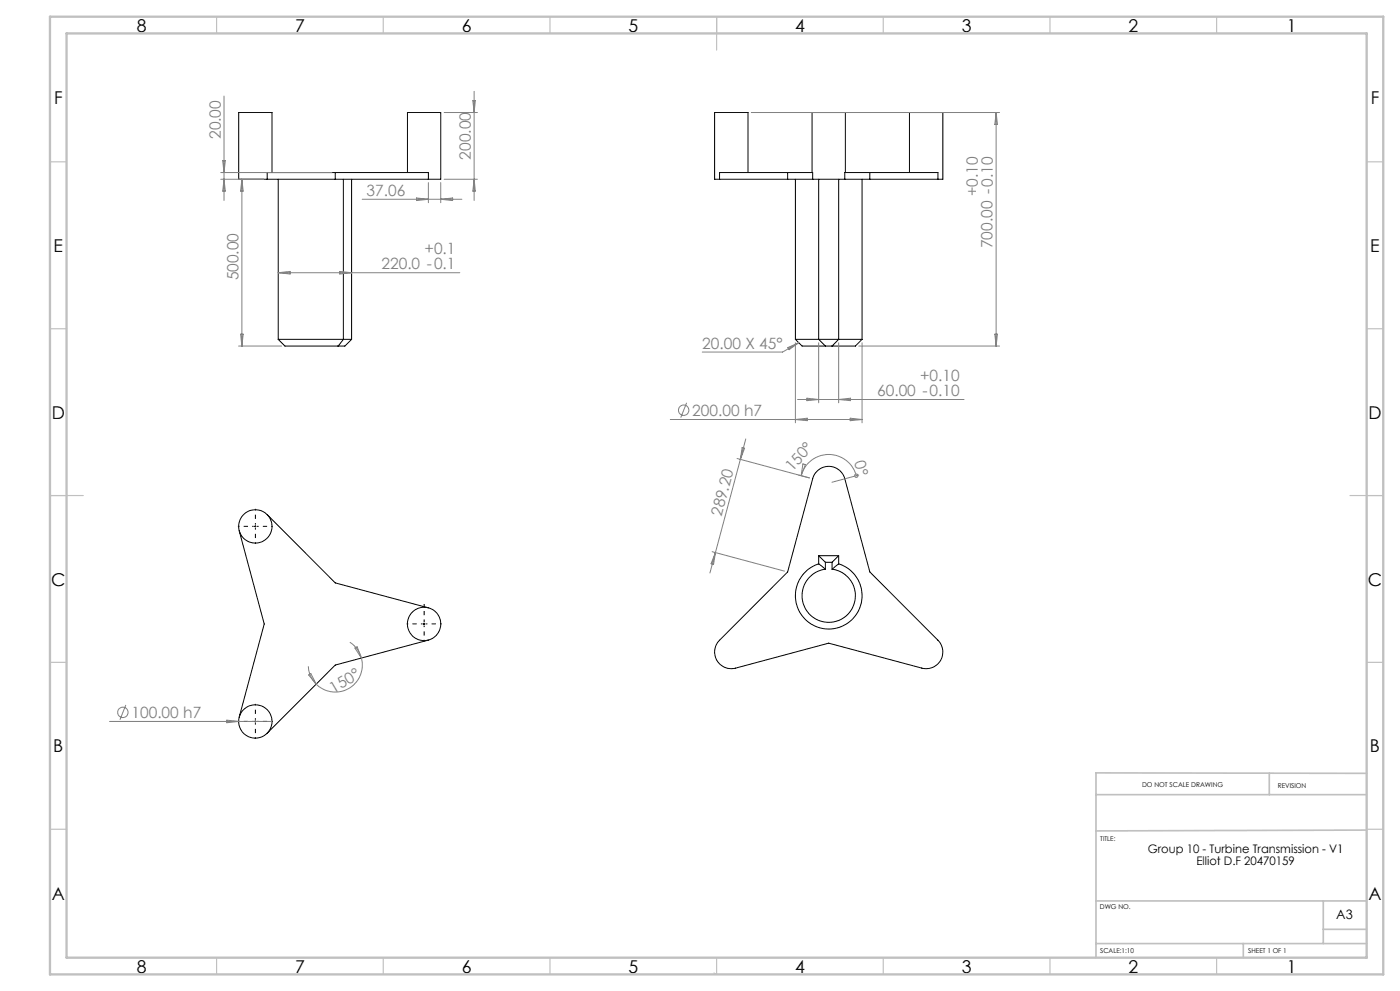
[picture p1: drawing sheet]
<svg xmlns="http://www.w3.org/2000/svg" width="420mm" height="297mm" viewBox="0 0 420 297" stroke-linecap="round" stroke-linejoin="round" font-family="sans-serif">
<g fill="none" stroke="#000" stroke-width=".3">
<path d="M80.2 53.7v-2h48.3v2M80.2 53.7h48.3M81.6 51.7v-18h-10v20h8.6M83.5 53.7v48M100.6 51.7v2M103 53.7v48M105.5 53.7v48M122.2 51.7v-18h10v20h-3.7M215.9 53.7v-2h27.9v2M215.9 53.7h27.9M224.4 51.7v-18h-10v20h1.5M236.3 51.7v2"/>
<path d="M238.6 53.7v48M243.6 51.7v-18h10v18M243.8 53.7h9.6M245.6 53.7v48M251.6 53.7v48M253.4 53.7v-2h28v2M253.4 53.7h28M258.6 53.7v48M260.9 51.7v2M272.8 51.7v-18h10.1v20h-1.5M83.5 101.7h19.5M83.5 101.7l2 2h15.9"/>
<path d="M103 101.7l-1.6 2M103 101.7h2.5M105.5 101.7l-2 2h-2.1M238.6 101.7h7M238.6 101.7l2 2h7M245.6 101.7h6M245.6 101.7l2 2M247.6 103.7h2M251.6 101.7h7M251.6 101.7l-2 2M258.6 101.7l-2 2h-7M71.8 159.1l7.5 27.9-7.5 27.9"/>
<path d="M76.3 157.8h.5M76.6 157.5v.5M80.2 154.2l20.4 20.5 27.9 7.5M245.3 141a5 5 0 0 1 8.1 2.5l7.5 27.9 20.5 20.5a5 5 0 0 1 .8 6 5 5 0 0 1-5.7 2.3l-27.9-7.4-27.9 7.4a5 5 0 0 1-5.6-2.3 5 5 0 0 1 .8-6l20.4-20.5 7.6-28.3 .6-1.1zM245.6 169a10 10 0 0 0-5.1 15.4 10 10 0 0 0 16.2 0 10 10 0 0 0-5.1-15.4M245.6 169l2 1.6M245.6 166.5v2.5M245.6 166.5l2 2M245.6 166.5h6M247.6 170.6a8 8 0 0 0-5.7 12.2 8 8 0 0 0 13.5 0 8 8 0 0 0-5.8-12.2M247.6 168.5v2.1M247.6 168.5h2"/>
<path d="M249.6 168.5v2.1M251.6 169l-2 1.6M251.6 166.5v2.5M251.6 166.5l-2 2M127 187h.5M127.2 186.8v.5M128.5 191.8l-27.9 7.5-20.4 20.4M76.3 216.2h.5M76.6 216v.5"/>
<circle cx="76.6" cy="157.8" r="5"/>
<circle cx="127.2" cy="187" r="5"/>
<circle cx="76.6" cy="216.2" r="5"/>
</g>
<g fill="none" stroke="#808080" stroke-width=".3">
<path d="M67.2 28.8v31.3M133.2 33.7h10M141.9 30.2h.7l-.4 3.5zM142.2 27.4v32.7M225.4 33.7h74.5M298.8 33.7v70M298.8 33.7l.4 3.6h-.8zM66.2 53.7h12.9M66.2 51.7h33.4M66.8 48.2h.8l-.4 3.5zM67.2 53.7l.4 3.6h-.8zM72.6 53.7l.4 3.6h-.8z"/>
<path d="M72.6 53.7v50M108.7 59.7h29.9M125 59.3l3.5 .4-3.5 .4zM128.5 54.7v6M132.2 54.7v6M132.2 59.7l3.6-.4v.8zM133.2 53.7h10M142.2 53.7l.4 3.6h-.7zM83.5 81.7h54.4M83.5 81.7l3.5-.4v.8zM101.9 81.3l3.6 .4-3.6 .4zM71.6 103.7h12.9"/>
<path d="M72.2 100.2h.8l-.4 3.5zM236.4 104.2l3.2-1.5-2.9 2.1zM238.6 102.7v24M239.3 119.7h49.9M239.6 102.7l-4.8 2.8h-24.1M242.1 119.3l3.5 .4-3.5 .4zM245.6 102.7v18M251.6 102.7v18M251.6 119.7l3.6-.4v.8zM257.6 103.7h42.3M258.6 102.7v24M298.4 100.2h.8l-.4 3.5z"/>
<path d="M201.1 125.7h57.5M206 120.7l-1.8 4.5M221.1 137.4l21.7 5.8-3.2-.8M222.1 137.7l-7.5 27.9M222.6 134.1l.8 .2-1.3 3.4zM223.7 131.5l-1.6 6.2M238.6 125.7l3.6-.4v.8zM240.9 139l.7 .2-1.3 3.4zM255.1 125.3l3.5 .4-3.5 .4zM240.3 142.6a8.6 8.6 0 0 1 8.3-6.4 8.6 8.6 0 0 1 8.3 6.4M256.9 142.6h.1M257.6 142.4l-8 2.1"/>
<path d="M213.6 165.3l21.7 5.9M214.6 165.6l-1.6 6.1M214.6 165.6l-.5 3.6-.8-.3zM92.5 199.7l.5 2.5 .8 1.5 1.1 1.3M105 192.5l2.1 2 1.3 2.7M106.5 194.2l.6-.4 1.3 3.4zM108.4 197.2a8.1 8.1 0 0 1-3.8 9.1 8.1 8.1 0 0 1-9.7-1.3M32.8 216.2h48.8M37.7 211.3l-1.7 4.4M68.1 215.8l3.5 .4-3.5 .4zM92.6 202.3l.6-.4 1.7 3.1z"/>
<circle cx="205.1" cy="122.9" r="1.55"/>
<circle cx="256.9" cy="142.6" r=".51"/>
<circle cx="36.9" cy="213.5" r="1.55"/>
</g>
<path d="M127.2 186.5v-5.5" fill="none" stroke="#000" stroke-width=".3" stroke-dasharray="15.2 1.3 1.3 1.3" stroke-dashoffset="14.4" stroke-linecap="butt"/>
<path d="M76.1 157.7h-4.7M76.6 157.2v-4.7M76.6 158.2v4.8M77.1 157.7h4.8M126.7 187h-4.7M127.2 187.5v4.7M127.7 187h4.8M76.1 216.2h-4.7M76.6 215.7v-4.7M76.6 216.7v4.8M77.1 216.2h4.8" fill="none" stroke="#000" stroke-width=".3" stroke-dasharray="15.2 1.3 1.3 1.3" stroke-dashoffset="14.8" stroke-linecap="butt"/>
<g fill="none" stroke="#c0c0c0" stroke-width=".35">
<path d="M65 5v5M115 5v5M165 5v5M215 5v10M265 5v5M315 5v5M365 5v5M15 48.5h5M410 48.5h5M15 98.5h5M410 98.5h5M15 148.5h10"/>
<path d="M405 148.5h10M15 198.5h5M410 198.5h5M15 248.5h5M410 248.5h5M65 287v5M115 287v5M165 287v5M215 287v5l-.8-.4M265 287v5M315 287v5M365 287v5"/>
</g>
<path d="M328.8 238.2h81.2M380.8 231.8v6.4M410 231.8l-81.2-.2v55.4M410 248.8l-81.2 .2M328.8 270h81.2M397 270v12.8M397 278.5h13M328.8 282.8h81.2M373 282.8v4.2" fill="none" stroke="#c0c0c0" stroke-width=".5"/>
<path d="M15 5h400v287h-400zM20 10h390v277h-390z" fill="none" stroke="#c0c0c0" stroke-width=".7"/>
<g font-size="5.3">
<text x="41" y="9.5">8</text>
<text x="88.5" y="9.5">7</text>
<text x="138.5" y="9.5">6</text>
<text x="188.5" y="9.5">5</text>
<text x="238.5" y="9.5">4</text>
<text x="288.5" y="9.5">3</text>
<text x="338.5" y="9.5">2</text>
<text x="386" y="9.5">1</text>
<text x="16.2" y="31.2">F</text>
<text x="411.2" y="31.2">F</text>
<text x="16.1" y="75.5">E</text>
<text x="411.1" y="75.5">E</text>
<text x="15.5" y="125.5">D</text>
<text x="410.5" y="125.5">D</text>
<text x="15.4" y="175.5">C</text>
<text x="410.4" y="175.5">C</text>
<text x="16" y="225.5">B</text>
<text x="411" y="225.5">B</text>
<text x="15.5" y="269.7">A</text>
<text x="410.5" y="269.7">A</text>
<text x="41" y="291.5">8</text>
<text x="88.5" y="291.5">7</text>
<text x="138.5" y="291.5">6</text>
<text x="188.5" y="291.5">5</text>
<text x="238.5" y="291.5">4</text>
<text x="288.5" y="291.5">3</text>
<text x="338.5" y="291.5">2</text>
<text x="386" y="291.5">1</text>
</g>
<g font-size="4.7" fill="#808080">
<text x="66.2" y="41.7" transform="rotate(-90 66.2 41.7)">20.00</text>
<text x="141.2" y="47.8" transform="rotate(-90 141.2 47.8)">200.00</text>
<text x="110" y="58.7">37.06</text>
<text x="293.3" y="58.9" transform="rotate(-90 293.3 58.9)">+0.10</text>
<text x="127.4" y="76.2">+0.1</text>
<text x="297.8" y="74.4" transform="rotate(-90 297.8 74.4)">700.00 -0.10</text>
<text x="114.4" y="80.7">220.0 -0.1</text>
<text x="71.6" y="84" transform="rotate(-90 71.6 84)">500.00</text>
<text x="210.7" y="104.5">20.00 X 45°</text>
<text x="263.1" y="118.6">60.00 -0.10</text>
<text x="276.1" y="114.2">+0.10</text>
<text x="207.7" y="124.6">200.00 h7</text>
<text x="237.7" y="141.5" transform="rotate(-48 237.7 141.5)">150°</text>
<text x="256.2" y="138.6" transform="rotate(75 256.2 138.6)">0°</text>
<text x="216.5" y="154.8" transform="rotate(-75 216.5 154.8)">289.20</text>
<text x="100.1" y="207.8" transform="rotate(-31 100.1 207.8)">150°</text>
<text x="39.4" y="215.2">100.00 h7</text>
</g>
<text font-size="3.9" x="400.9" y="275.5">A3</text>
<g font-size="3.5">
<text x="344.3" y="255.7">Group 10 - Turbine Transmission - V1</text>
<text x="358.9" y="259.2">Elliot D.F 20470159</text>
</g>
<g font-size="2">
<text x="342.6" y="236">DO NOT SCALE DRAWING</text>
<text x="383.3" y="236.2">REVISION</text>
<text x="330.1" y="251.9">TITLE:</text>
<text x="330" y="272.5">DWG NO.</text>
<text x="330.1" y="285.6">SCALE:1:10</text>
<text x="374.5" y="285.6">SHEET 1 OF 1</text>
</g>
</svg>
